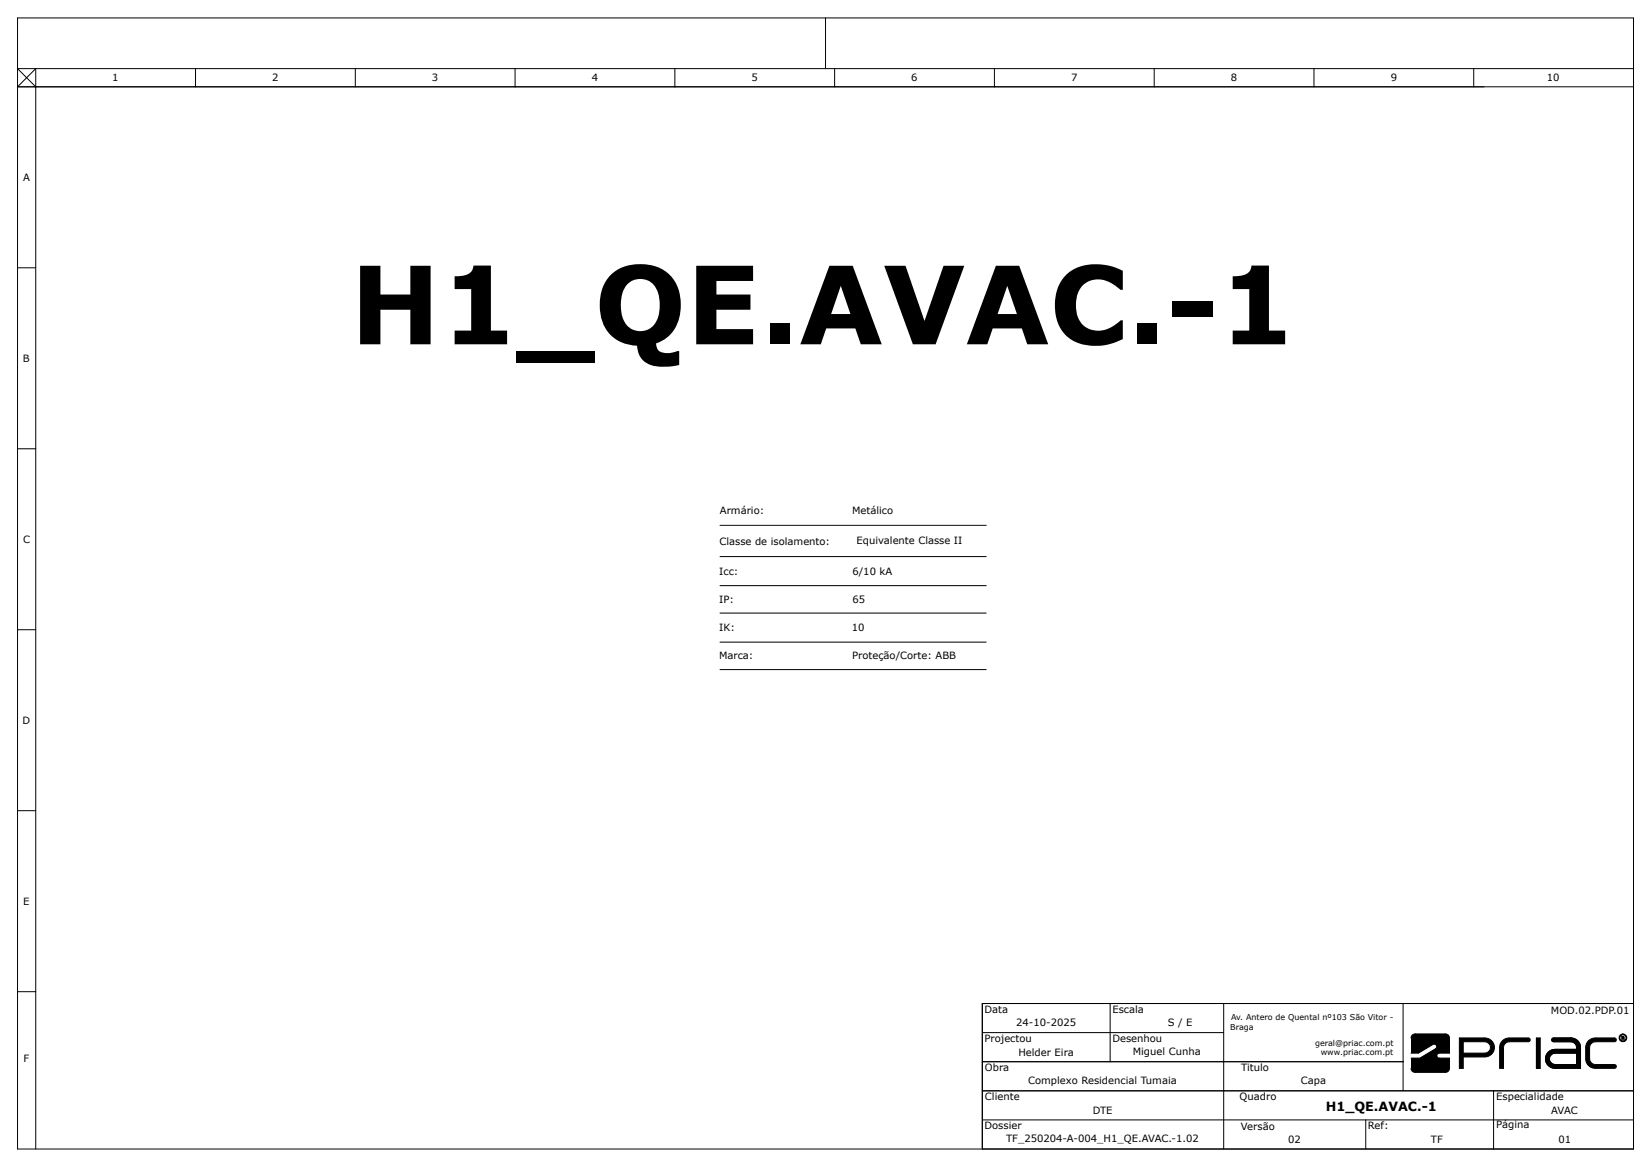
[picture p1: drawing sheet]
<svg xmlns="http://www.w3.org/2000/svg" width="297mm" height="210mm" viewBox="0 0 297 210" stroke-linecap="round" stroke-linejoin="round" font-family="sans-serif">
<g fill="none" stroke="#000" stroke-width=".18">
<path d="M6.4 15.6l-3.2-3.3h290.7v194.5h-290.7v-203.6h290.7v203.6h-117.2v-26.2h117.2M6.4 15.6h.1M35.2 15.6h.1M35.2 12.3v3.3M63.9 15.6h.1M63.9 12.3v3.3M92.7 15.6h.1M92.7 12.3v3.3M121.4 15.6h.1M121.4 12.3v3.3M148.5 3.2v9.1M150.1 15.6h.1"/>
<path d="M150.1 12.3v3.3M178.9 15.6h.1M178.9 12.3v3.3M207.6 15.6h.1M207.6 12.3v3.3M236.4 15.6h.1M236.4 12.3v3.3M265.1 15.6h.1M265.1 12.3v3.3M293.9 15.6h-290.7l3.2-3.3v194.5M3.2 48.2h3.2M3.2 80.8h3.2"/>
<path d="M129.5 94.5h47.9M3.2 113.3h3.2M129.5 100.2h47.9M129.5 105.4h47.9M129.5 110.3h47.9M129.5 115.6h47.9M129.5 120.5h47.9M3.2 145.9h3.2M3.2 178.5h3.2M176.7 196.3h117.2M176.7 191.1h75.8M176.7 185.8h43.4"/>
<path d="M199.7 180.6v10.5M220.1 180.6v26.2M252.4 180.6v15.7M253.8 186.8a.9 .9 0 0 1 1.3-.7h4.9a.73 .73 0 0 1 .7 .7M253.8 189.5a2.56 2.56 0 0 0 2.2-.5l1.6-1a.47 .47 0 0 1 .8 .1 .47 .47 0 0 1-.3 .7l-2.6 1.6M253.8 190.4h1.6M260.5 186.3h.1M260.7 186.8v2.7h-1.5a.51 .51 0 0 0-.7 .5 .51 .51 0 0 0 .7 .4h1.5a4.6 4.6 0 0 1-.2 2.4l-.5 .2h-5.4a.73 .73 0 0 1-.8-.7M267 187.5h-3.8v2M267 190.2h-3.8v2h-.7v-5.4h3.1a3.8 3.8 0 0 1 2.7 .5 1.7 1.7 0 0 1 .4 1.9 1.7 1.7 0 0 1-1.6 1M267.1 187.5a1.05 1.05 0 0 1 1 1.2 1.05 1.05 0 0 1-1.4 .8h-3.4M268.7 196.3v10.5"/>
<path d="M270.5 188.5v3.7h-.7M271.5 186.8a1.84 1.84 0 0 0-1.7 2.3v3.1M271.6 186.8h3.2a.36 .36 0 0 1 .5 .2 .36 .36 0 0 1-.4 .5M274.9 187.5h-3.2a1.06 1.06 0 0 0-1.2 1M276.4 186.8h.7v5.4h-.7zM279.8 191.6a1.05 1.05 0 0 1-1.1-1.3 1.05 1.05 0 0 1 1.4-.8h3.5v2.1h-3.8M279.8 188.8a1.74 1.74 0 0 0-1.8 2 1.74 1.74 0 0 0 2.2 1.4h4.1v-3.3M282.5 187.5h-2.9a.36 .36 0 0 1-.5-.4 .36 .36 0 0 1 .5-.3h.9a6.2 6.2 0 0 1 3 .3 1.83 1.83 0 0 1 .8 1.7M282.6 186.8h.1M282.6 187.5a1.21 1.21 0 0 1 1 1.3h-3.8M287 186.8a1.76 1.76 0 0 0-1.7 2v.7a2.25 2.25 0 0 0 1 2.6l.7 .1h3.4M287 191.6h3.3a.36 .36 0 0 1 .4 .2 .36 .36 0 0 1-.3 .4"/>
<path d="M287 186.8h3.3a.36 .36 0 0 1 .4 .2 .36 .36 0 0 1-.3 .5M290.4 187.5h-2.9a1.2 1.2 0 0 0-1.5 1.3v1.7a1.03 1.03 0 0 0 1 1.1M291.7 186.5h.4v.3l.1 .2-.4-.1-.1 .1zM176.7 201.5h117.2M245.7 201.5v5.3"/>
<circle cx="291.9" cy="186.6" r=".12"/>
<circle cx="292" cy="186.8" r=".56"/>
<circle cx="292" cy="186.8" r=".7"/>
</g>
<g fill="#000">
<path d="M254.1 186.3l.4-.2h5.3a.92 .92 0 0 1 .9 1.2v1.9a.22 .22 0 0 1 0 .3 .22 .22 0 0 1-.3 0h-1.4a.48 .48 0 0 0-.5 .6 .48 .48 0 0 0 .7 .3h1.5v1.7a.85 .85 0 0 1-1.2 .9h-4.9a.89 .89 0 0 1-.8-1.3v-.9a.28 .28 0 0 1 0-.4 .28 .28 0 0 1 .4 0h1.2l2.8-1.7a.49 .49 0 0 0 .1-.7 .49 .49 0 0 0-.8 .1l-2.3 1.4h-1.2a.16 .16 0 0 1-.2 0 .16 .16 0 0 1 0-.2v-2.6z" fill-rule="evenodd"/>
<path d="M262.5 186.8v5.4h.7v-1.8a.22 .22 0 0 1 .1-.2 .22 .22 0 0 1 .3 0h3.5a1.75 1.75 0 0 0 1.7-2 1.75 1.75 0 0 0-2.3-1.4zM263.2 187.5h3.4a1.09 1.09 0 0 1 1.4 .4 1.09 1.09 0 0 1-.4 1.5l-.5 .1h-3.6a.23 .23 0 0 1-.3 0 .23 .23 0 0 1 0-.4z" fill-rule="evenodd"/>
<path d="M270.2 187.3a3.9 3.9 0 0 0-.4 2.8v2.1h.7v-3.7a1.25 1.25 0 0 1 1.7-1h2.5a.4 .4 0 0 0 .6-.5 .4 .4 0 0 0-.7-.2h-2.9a1.87 1.87 0 0 0-1.5 .5zM285.7 187.3l-.4 1v2.2a1.99 1.99 0 0 0 2.5 1.7h2.6a.38 .38 0 0 0 .3-.5 .38 .38 0 0 0-.6-.1h-3.1a1.28 1.28 0 0 1-1-1.8v-1.3a1.27 1.27 0 0 1 1.6-1h2.8a.38 .38 0 0 0 .3-.6 .38 .38 0 0 0-.6-.1h-3.1a1.73 1.73 0 0 0-1.3 .5zM291.3 186.8a.7 .7 0 0 0 1.4 0 .7 .7 0 0 0-1.4 0zM291.4 186.8a.56 .56 0 0 1 1.1 0 .56 .56 0 0 1-1.1 0zM279.2 186.9a.41 .41 0 0 0 .1 .5 .41 .41 0 0 0 .5 .1h2.7a1.11 1.11 0 0 1 1.1 1.3h-3.7a1.75 1.75 0 0 0-1.9 2 1.75 1.75 0 0 0 2.3 1.4h3.8a.21 .21 0 0 0 .3 0 .21 .21 0 0 0-.1-.3v-3.4a1.91 1.91 0 0 0-2.4-1.7h-2.4zM279 189.9l.7-.4h3.6a.23 .23 0 0 1 .3 0 .23 .23 0 0 1 0 .4v1.4a.21 .21 0 0 1 0 .2 .21 .21 0 0 1-.3 .1h-3.5a1.02 1.02 0 0 1-1-.6 1.02 1.02 0 0 1 .2-1.1z" fill-rule="evenodd"/>
<path d="M276.4 186.8h.7v5.4h-.7z" fill-rule="evenodd"/>
<path d="M291.7 186.5v.5l.1-.1 .4 .1-.1-.2a.24 .24 0 0 0 0-.3 .24 .24 0 0 0-.4 0zM291.8 186.7a.15 .15 0 0 1 .3 0 .15 .15 0 0 1-.3 0z" fill-rule="evenodd"/>
</g>
<text font-size="19.4" x="63" y="62">H1_QE.AVAC.-1</text>
<text font-size="2.3" x="238.5" y="199.9">H1_QE.AVAC.-1</text>
<g font-size="1.8">
<text x="20.2" y="14.6">1</text>
<text x="49" y="14.7">2</text>
<text x="77.7" y="14.6">3</text>
<text x="106.5" y="14.6">4</text>
<text x="135.2" y="14.6">5</text>
<text x="163.9" y="14.6">6</text>
<text x="192.7" y="14.6">7</text>
<text x="221.4" y="14.6">8</text>
<text x="250.2" y="14.6">9</text>
<text x="278.3" y="14.6">10</text>
<text x="4.2" y="32.6">A</text>
<text x="4.1" y="65.1">B</text>
<text x="129.5" y="92.4">Armário:</text>
<text x="153.3" y="92.4">Metálico</text>
<text x="4.1" y="97.7">C</text>
<text x="129.4" y="98">Classe de isolamento:</text>
<text x="154.1" y="97.8">Equivalente Classe II</text>
<text x="129.4" y="103.4">Icc:</text>
<text x="153.3" y="103.5">6/10 kA</text>
<text x="129.4" y="108.5">IP:</text>
<text x="129.4" y="113.6">IK:</text>
<text x="153.2" y="113.6">10</text>
<text x="153.3" y="108.5">65</text>
<text x="129.3" y="118.7">Marca:</text>
<text x="153.3" y="118.5">Proteção/Corte: ABB</text>
<text x="4.1" y="130.3">D</text>
<text x="4.2" y="162.8">E</text>
<text x="177.1" y="182.2">Data</text>
<text x="182.8" y="184.5">24-10-2025</text>
<text x="200.1" y="182.3">Escala</text>
<text x="210.1" y="184.6">S / E</text>
<text x="279" y="182.4">MOD.02.PDP.01</text>
<text x="4.2" y="191.1">F</text>
<text x="177.1" y="187.5">Projectou</text>
<text x="183.2" y="190">Helder Eira</text>
<text x="200.1" y="187.5">Desenhou</text>
<text x="203.8" y="189.8">Miguel Cunha</text>
<text x="177.2" y="192.7">Obra</text>
<text x="177.2" y="198">Cliente</text>
<text x="185" y="195.1">Complexo Residencial Tumaia</text>
<text x="223" y="198">Quadro</text>
<text x="223.2" y="192.7">Titulo</text>
<text x="234" y="195">Capa</text>
<text x="269.2" y="198">Especialidade</text>
<text x="177.1" y="203.2">Dossier</text>
<text x="196.6" y="200.5">DTE</text>
<text x="223.2" y="203.4">Versão</text>
<text x="246.1" y="203.1">Ref:</text>
<text x="269.2" y="203">Página</text>
<text x="279" y="200.5">AVAC</text>
<text x="181" y="205.5">TF_250204-A-004_H1_QE.AVAC.-1.02</text>
<text x="231.7" y="205.7">02</text>
<text x="257.4" y="205.7">TF</text>
<text x="280.4" y="205.7">01</text>
</g>
<g font-size="1.4">
<text x="221.3" y="185.4">Braga</text>
<text x="221.4" y="183.6">Av. Antero de Quental nº103 São Vitor -</text>
<text x="236.6" y="188.2">geral@priac.com.pt</text>
<text x="237.6" y="189.9">www.priac.com.pt</text>
</g>
</svg>
